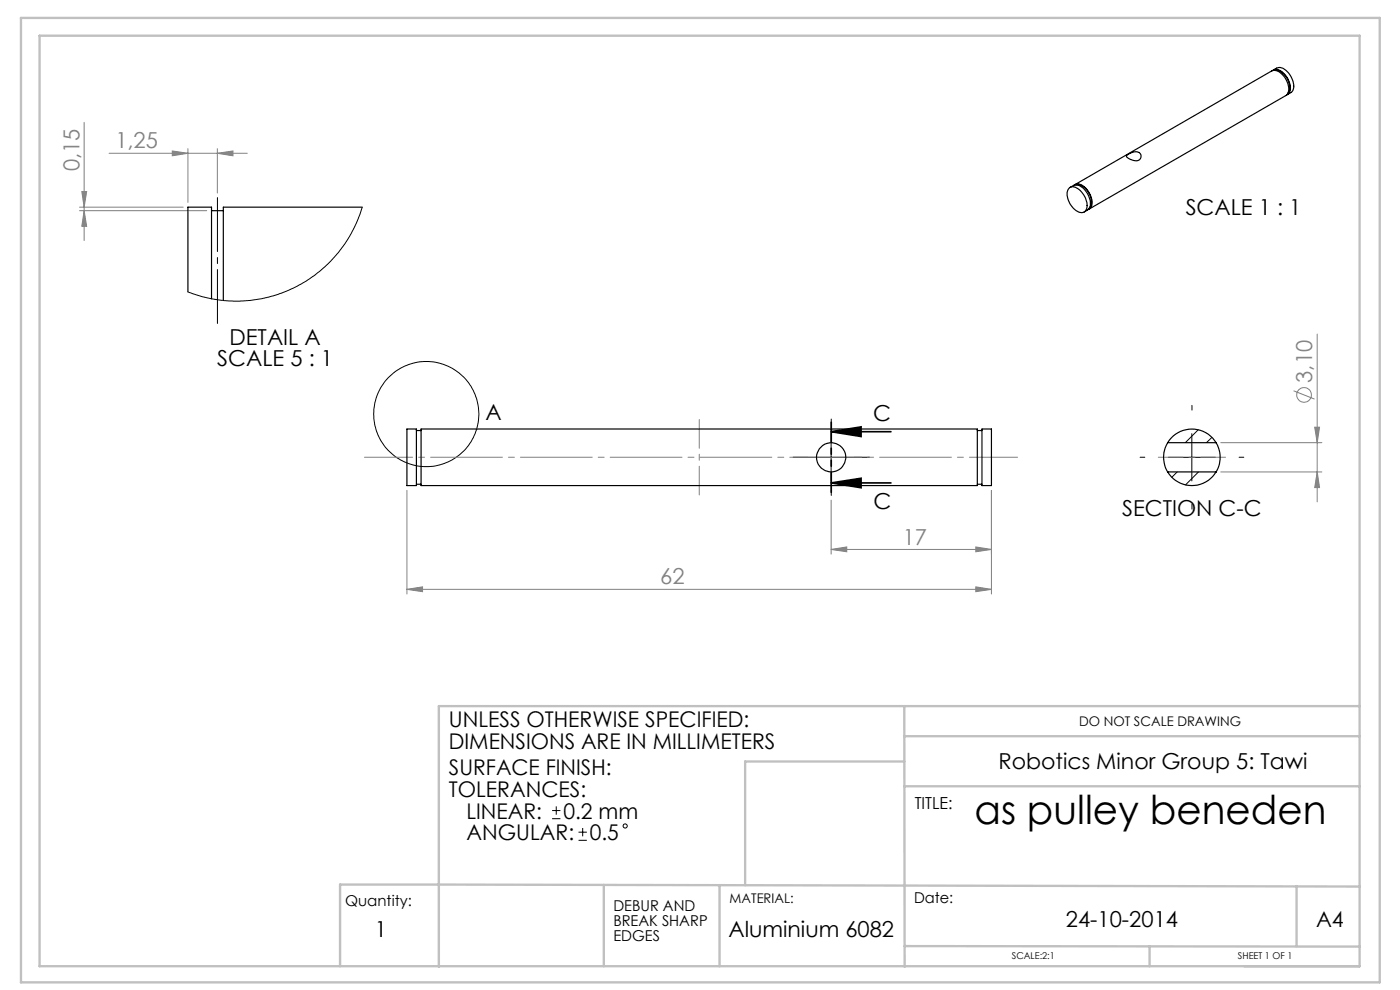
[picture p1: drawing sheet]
<svg xmlns="http://www.w3.org/2000/svg" width="297mm" height="210mm" viewBox="0 0 297 210" stroke-linecap="round" stroke-linejoin="round" font-family="sans-serif">
<g fill="none" stroke="#808080" stroke-width=".21">
<path d="M17.9 26v25M23.1 32.5h29.4M36.5 32l3.4 .5-3.4 .5zM39.9 31.5v11.4M46.1 32.5l3.3-.5v1zM46.1 31.5v9.4M16.9 43.9h22M16.9 44.7h27M17.4 40.6h1l-.5 3.3zM17.9 44.7l.5 3.3h-1zM279.4 70.9v35.6M259 93.9h21.4"/>
<path d="M274.4 82.9l4.5 1.8M278.9 90.6h1l-.5 3.3zM86.3 104v22M176.3 116.5l3.3-.5v1zM176.3 106.1v11.4M176.3 116.5h34M207 116l3.3 .5-3.3 .5zM210.3 104v22M259 100.1h21.4M279.4 100.1l.5 3.3h-1zM86.3 125l3.3-.5v1zM86.3 125h124"/>
<path d="M207 124.5l3.3 .5-3.3 .5z"/>
<circle cx="276.6" cy="83.8" r="1.55"/>
</g>
<g fill="none" stroke="#000" stroke-width=".21">
<path d="M171.3 97h10M176.3 92v10M247.9 97h9.9M252.8 92v10M117.1 173.7h1.8M117.1 171.9h1.8M118 171.1v1.7M122.7 178.3h1.8M122.7 176.5h1.8M123.6 175.6v1.8"/>
<circle cx="90.4" cy="87.8" r="11.2"/>
<circle cx="132.6" cy="175.2" r=".44"/>
</g>
<path d="M176.3 91.6l6.4-1.1v2.1zM176.3 91.6h12.7M176.3 102.4l6.4-.9v2zM176.3 102.4h12.7" fill="none" stroke="#000" stroke-width=".35"/>
<path d="M171.3 97h-3.1M176.3 92v-3.1M181.3 97h3.1M242.9 97h-1M252.9 87v-1M262.9 97h1M176.3 102v3.1M252.9 107v1" fill="none" stroke="#000" stroke-width=".21" stroke-dasharray="15.2 1.3 1.3 1.3"/>
<path d="M46.1 41.9v26.7" fill="none" stroke="#000" stroke-width=".21" stroke-dasharray="15.2 1.3 1.3 1.3" stroke-dashoffset="3.8"/>
<path d="M176.3 89.6v14.8" fill="none" stroke="#000" stroke-width=".35" stroke-dasharray="6.3 1.3 1.3 1.3 1.3 1.3" stroke-dashoffset="2.1"/>
<path d="M77.3 97h138.6" fill="none" stroke="#808080" stroke-width=".21" stroke-dasharray="15.2 1.3 1.3 1.3" stroke-dashoffset="5"/>
<path d="M148.3 105v-16" fill="none" stroke="#808080" stroke-width=".21" stroke-dasharray="15.2 1.3 1.3 1.3" stroke-dashoffset="9.1"/>
<path d="M245.7 97h14.3" fill="none" stroke="#808080" stroke-width=".21" stroke-dasharray="15.2 1.3 1.3 1.3" stroke-dashoffset="10"/>
<g fill="none" stroke="#c0c0c0" stroke-width=".5">
<path d="M4.4 3.8h288.3v204.6h-288.3zM8.4 7.6h280v197.4h-280zM191.8 149.8l.1 55.3M191.8 156.2h96.6M288.4 149.8h-195.3v55.3M191.8 166.8h96.6M191.8 161.5h-33.7v26.3M128.1 187.7v17.3M152.6 187.7v17.3M275.1 188v12.7M288.4 188.1l-216.3-.5v17.4M191.9 200.7l96.5 .1"/>
<path d="M243.9 200.7v4.3"/>
</g>
<path d="M176.3 91.6l6.4-1.1v2.1zM176.3 102.4l6.4-.9v2z" fill="#000"/>
<g fill="#808080">
<path d="M86.3 125l3.3-.5v1zM207 124.5l3.3 .5-3.3 .5zM176.3 116.5l3.3-.5v1zM207 116l3.3 .5-3.3 .5zM36.5 32l3.4 .5-3.4 .5zM46.1 32.5l3.3-.5v1z"/>
<path d="M278.9 90.6h1l-.5 3.3zM279.4 100.1l.5 3.3h-1z"/>
<path d="M17.4 40.6h1l-.5 3.3zM17.9 44.7l.5 3.3h-1z"/>
</g>
<g fill="none" stroke="#000" stroke-width=".25">
<path d="M270 15a1.73 1.73 0 0 1 2.4 .6 3.8 3.8 0 0 1 1.1 4.1l-.6 .4M270.1 14.8l.7-.3a2.27 2.27 0 0 1 2.7 1.2 3.4 3.4 0 0 1 .6 3.8l-1 .6M270.3 14.9a3 3 0 0 1 3 2.3 2.35 2.35 0 0 1-.1 2.7M226.9 39.8a2.24 2.24 0 0 1 2.8 1.3 2.98 2.98 0 0 1 .4 3.8 2.24 2.24 0 0 1-2.8-1.2 3.3 3.3 0 0 1-.5-3.7zM227 39.7l.7-.3a2.25 2.25 0 0 1 2.7 1.2 3.3 3.3 0 0 1 .6 3.7l-1 .7M227.9 39.3a2 2 0 0 1 2.6 .8 3.5 3.5 0 0 1 .8 4.1l-.4 .2M228.1 39.1l41.7-24a2.39 2.39 0 0 1 2.7 1.2 3.4 3.4 0 0 1 .5 3.8l-41.9 24.2M228.3 39.2a2.95 2.95 0 0 1 3 2.3 2.36 2.36 0 0 1-.2 2.6M239 33a2.21 2.21 0 0 1 2.9-.4 1.07 1.07 0 0 1-.2 1.3 1.07 1.07 0 0 1-1.4 .1 1.78 1.78 0 0 1-1.3-1zM44.9 44.7h2.5M76.8 43.9h-29.4v19.8M39.9 61.9v-18h5v19.5"/>
<path d="M86.3 91h2v12h-2zM88.3 91.3h1M89.3 91h118v12h-118zM207.3 91.3h1M208.3 91h2v12h-2zM247.7 93.9a5.9 5.9 0 0 0 0 6.2M247.7 93.9a6 6 0 0 1 10.3 0M247.7 93.9h10.3M258 93.9a6.1 6.1 0 0 1 0 6.2M88.3 102.7h1M207.3 102.7h1M247.7 100.1a6 6 0 0 0 10.3 0"/>
<path d="M247.7 100.1h10.3"/>
<circle cx="176.3" cy="97" r="3.1"/>
</g>
<path d="M76.8 43.9l-1.2 3.4-1.1 2.3-1.4 2.2-1.4 1.9-2.3 2.4-2.5 2.2-1.9 1.3-2.9 1.6-2.2 .9-2.9 .9-4 .7-2.1 .2-3.3-.1-2.8-.4-2-.5-2.9-1M254.2 91.1l-2.7 2.8M257.1 92.8l-1.2 1.1M249.7 100.1l-1.1 1.1M254.2 100.1l-2.7 2.8" fill="none" stroke="#000" stroke-width=".21"/>
<text font-size="8.5" x="206.7" y="174.8">as pulley beneden</text>
<g font-size="4.7" fill="#808080">
<text x="24.5" y="31.5">1,25</text>
<text x="16.9" y="36.3" transform="rotate(-90 16.9 36.3)">0,15</text>
<text x="278.4" y="81.2" transform="rotate(-90 278.4 81.2)">3,10</text>
<text x="191.5" y="115.5">17</text>
<text x="140.1" y="124">62</text>
</g>
<g font-size="4.7">
<text x="251.5" y="45.5">SCALE 1 : 1</text>
<text x="46.1" y="77.7">SCALE 5 : 1</text>
<text x="48.7" y="73.1">DETAIL A</text>
<text x="103" y="89.1">A</text>
<text x="185.2" y="89.4">C</text>
<text x="185.3" y="107.9">C</text>
<text x="238.1" y="109.5">SECTION C-C</text>
<text x="211.8" y="163.1">Robotics Minor Group 5: Tawi</text>
<text x="226.1" y="196.6">24-10-2014</text>
<text x="79.5" y="198.7">1</text>
<text x="154.5" y="198.7">Aluminium 6082</text>
</g>
<g font-size="4.6">
<text x="95.2" y="154.3">UNLESS OTHERWISE SPECIFIED:</text>
<text x="95.2" y="158.9">DIMENSIONS ARE IN MILLIMETERS</text>
<text x="95.2" y="164.5">SURFACE FINISH:</text>
<text x="95.2" y="169.1">TOLERANCES:</text>
<text x="98.9" y="173.7">LINEAR:</text>
<text x="119.5" y="173.7">0.2 mm</text>
<text x="99" y="178.2">ANGULAR:</text>
<text x="125.1" y="178.2">0.5</text>
<text x="279.2" y="196.6">A4</text>
</g>
<text font-size="3.5" x="194" y="171.7">TITLE:</text>
<g font-size="3.2">
<text x="193.9" y="191.5">Date:</text>
<text x="73.2" y="192.2">Quantity:</text>
<text x="130.1" y="193.2">DEBUR AND</text>
<text x="130.1" y="196.4">BREAK SHARP</text>
<text x="130.1" y="199.6">EDGES</text>
</g>
<g font-size="2.8">
<text x="228.9" y="153.9">DO NOT SCALE DRAWING</text>
<text x="154.8" y="191.5">MATERIAL:</text>
</g>
<g font-size="2">
<text x="214.7" y="203.5">SCALE:2:1</text>
<text x="262.6" y="203.5">SHEET 1 OF 1</text>
</g>
</svg>
